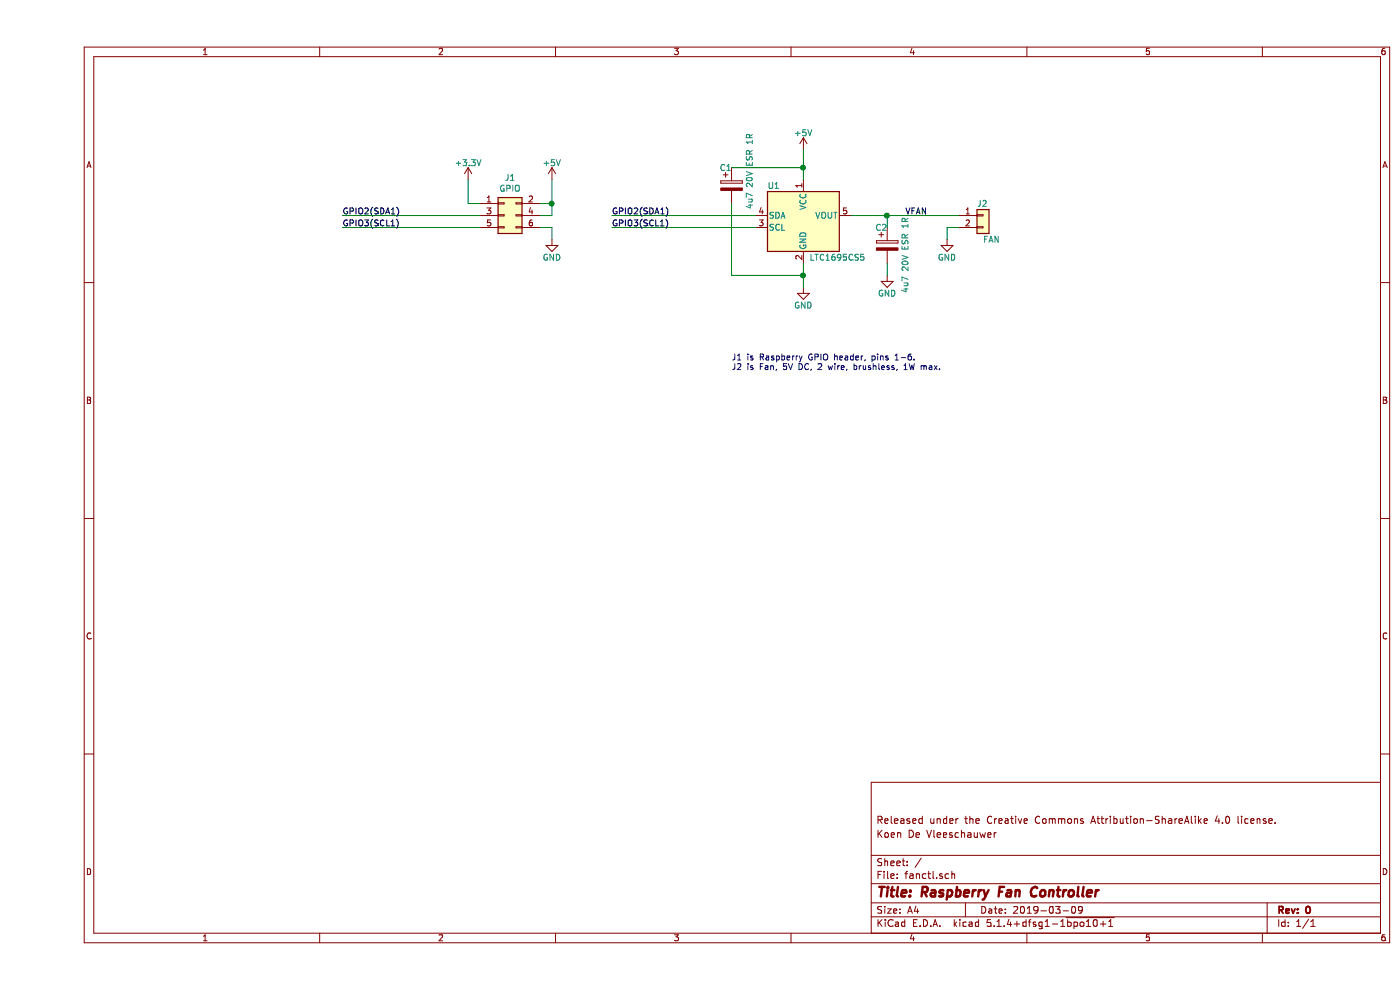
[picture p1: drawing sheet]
EESchema Schematic File Version 4
LIBS:fanctl-cache
EELAYER 30 0
EELAYER END
$Descr A4 11693 8268
encoding utf-8
Sheet 1 1
Title "Raspberry Fan Controller"
Date "2019-03-09"
Rev "0"
Comp ""
Comment1 "Koen De Vleeschauwer"
Comment2 "Released under the Creative Commons Attribution-ShareAlike 4.0 license."
Comment3 ""
Comment4 ""
$EndDescr
$Comp
L power:+5V #PWR04
U 1 1
P 4300 1500
F 0 "#PWR04" H 4300 1350 50  0001 C CNN
F 1 "+5V" H 4300 1640 50  0000 C CNN
F 2 "" H 4300 1500 50  0000 C CNN
F 3 "" H 4300 1500 50  0000 C CNN
	1    4300 1500
	1    0    0    -1  
$EndComp
$Comp
L power:GND #PWR03
U 1 1
P 4300 2000
F 0 "#PWR03" H 4300 1750 50  0001 C CNN
F 1 "GND" H 4300 1850 50  0000 C CNN
F 2 "" H 4300 2000 50  0000 C CNN
F 3 "" H 4300 2000 50  0000 C CNN
	1    4300 2000
	1    0    0    -1  
$EndComp
$Comp
L power:+3.3V #PWR01
U 1 1
P 3600 1500
F 0 "#PWR01" H 3600 1350 50  0001 C CNN
F 1 "+3.3V" H 3600 1640 50  0000 C CNN
F 2 "" H 3600 1500 50  0000 C CNN
F 3 "" H 3600 1500 50  0000 C CNN
	1    3600 1500
	1    0    0    -1  
$EndComp
Wire Wire Line
	3700 1800 2550 1800
Wire Wire Line
	2550 1900 3700 1900
Text Label 2550 1800 0    50   ~ 0
GPIO2(SDA1)
Text Label 2550 1900 0    50   ~ 0
GPIO3(SCL1)
$Comp
L fan_ctrl:LTC1695CS5 U1
U 1 1
P 6400 1800
F 0 "U1" H 6100 2050 50  0000 L CNN
F 1 "LTC1695CS5" H 6450 1450 50  0000 L CNN
F 2 "Package_TO_SOT_SMD:TSOT-23-5_HandSoldering" H 6400 1300 50  0001 C CNN
F 3 "" H 6400 1700 50  0001 C CNN
	1    6400 1800
	1    0    0    -1  
$EndComp
$Comp
L power:GND #PWR07
U 1 1
P 6400 2400
F 0 "#PWR07" H 6400 2150 50  0001 C CNN
F 1 "GND" H 6400 2250 50  0000 C CNN
F 2 "" H 6400 2400 50  0000 C CNN
F 3 "" H 6400 2400 50  0000 C CNN
	1    6400 2400
	1    0    0    -1  
$EndComp
Wire Wire Line
	6400 2200 6400 2300
Wire Wire Line
	6000 1800 4800 1800
Wire Wire Line
	6000 1900 4800 1900
Text Label 4800 1800 0    50   ~ 0
GPIO2(SDA1)
Text Label 4800 1900 0    50   ~ 0
GPIO3(SCL1)
$Comp
L Device:CP C2
U 1 1
P 7100 2050
F 0 "C2" H 7000 2200 50  0000 L CNN
F 1 "4u7 20V ESR 1R" V 7250 1650 50  0000 L CNN
F 2 "Capacitor_Tantalum_SMD:CP_EIA-3528-12_Kemet-T_Pad1.50x2.35mm_HandSolder" H 7138 1900 50  0001 C CNN
F 3 "~" H 7100 2050 50  0001 C CNN
	1    7100 2050
	1    0    0    -1  
$EndComp
$Comp
L Connector_Generic:Conn_01x02 J2
U 1 1
P 7900 1800
F 0 "J2" H 7850 1900 50  0000 L CNN
F 1 "FAN" H 7900 1600 50  0000 L CNN
F 2 "Connector_PinHeader_2.54mm:PinHeader_1x02_P2.54mm_Vertical" H 7900 1800 50  0001 C CNN
F 3 "~" H 7900 1800 50  0001 C CNN
	1    7900 1800
	1    0    0    -1  
$EndComp
$Comp
L Device:CP C1
U 1 1
P 5800 1550
F 0 "C1" H 5700 1700 50  0000 L CNN
F 1 "4u7 20V ESR 1R" V 5950 1350 50  0000 L CNN
F 2 "Capacitor_Tantalum_SMD:CP_EIA-3528-12_Kemet-T_Pad1.50x2.35mm_HandSolder" H 5838 1400 50  0001 C CNN
F 3 "~" H 5800 1550 50  0001 C CNN
	1    5800 1550
	1    0    0    -1  
$EndComp
$Comp
L power:+5V #PWR06
U 1 1
P 6400 1250
F 0 "#PWR06" H 6400 1100 50  0001 C CNN
F 1 "+5V" H 6400 1390 50  0000 C CNN
F 2 "" H 6400 1250 50  0000 C CNN
F 3 "" H 6400 1250 50  0000 C CNN
	1    6400 1250
	1    0    0    -1  
$EndComp
Wire Wire Line
	6400 1250 6400 1400
Wire Wire Line
	6800 1800 7100 1800
Wire Wire Line
	7100 1900 7100 1800
Connection ~ 7100 1800
Wire Wire Line
	7100 1800 7700 1800
$Comp
L power:GND #PWR012
U 1 1
P 7100 2300
F 0 "#PWR012" H 7100 2050 50  0001 C CNN
F 1 "GND" H 7100 2150 50  0000 C CNN
F 2 "" H 7100 2300 50  0000 C CNN
F 3 "" H 7100 2300 50  0000 C CNN
	1    7100 2300
	1    0    0    -1  
$EndComp
$Comp
L power:GND #PWR013
U 1 1
P 7600 2000
F 0 "#PWR013" H 7600 1750 50  0001 C CNN
F 1 "GND" H 7600 1850 50  0000 C CNN
F 2 "" H 7600 2000 50  0000 C CNN
F 3 "" H 7600 2000 50  0000 C CNN
	1    7600 2000
	1    0    0    -1  
$EndComp
Wire Wire Line
	5800 1400 6400 1400
Connection ~ 6400 1400
Wire Wire Line
	6400 1400 6400 1500
Wire Wire Line
	5800 1700 5800 2300
Wire Wire Line
	5800 2300 6400 2300
Connection ~ 6400 2300
Wire Wire Line
	6400 2300 6400 2400
Wire Wire Line
	7100 2200 7100 2300
Wire Wire Line
	7700 1900 7600 1900
Wire Wire Line
	7600 1900 7600 2000
Text Notes 5800 3100 0    50   ~ 0
J1 is Raspberry GPIO header, pins 1-6.\nJ2 is Fan, 5V DC, 2 wire, brushless, 1W max. 
Text Label 7250 1800 0    50   ~ 0
VFAN
$Comp
L Connector_Generic:Conn_02x03_Odd_Even J1
U 1 1
P 3900 1800
F 0 "J1" H 3950 2117 50  0000 C CNN
F 1 "GPIO" H 3950 2026 50  0000 C CNN
F 2 "Connector_PinSocket_2.54mm:PinSocket_2x03_P2.54mm_Vertical" H 3900 1800 50  0001 C CNN
F 3 "~" H 3900 1800 50  0001 C CNN
	1    3900 1800
	1    0    0    -1  
$EndComp
Wire Wire Line
	4200 1900 4300 1900
Wire Wire Line
	4300 1900 4300 2000
Wire Wire Line
	3700 1700 3600 1700
Wire Wire Line
	3600 1700 3600 1500
Wire Wire Line
	4200 1700 4300 1700
Wire Wire Line
	4300 1700 4300 1500
Wire Wire Line
	4200 1800 4300 1800
Wire Wire Line
	4300 1800 4300 1700
Connection ~ 4300 1700
$EndSCHEMATC
